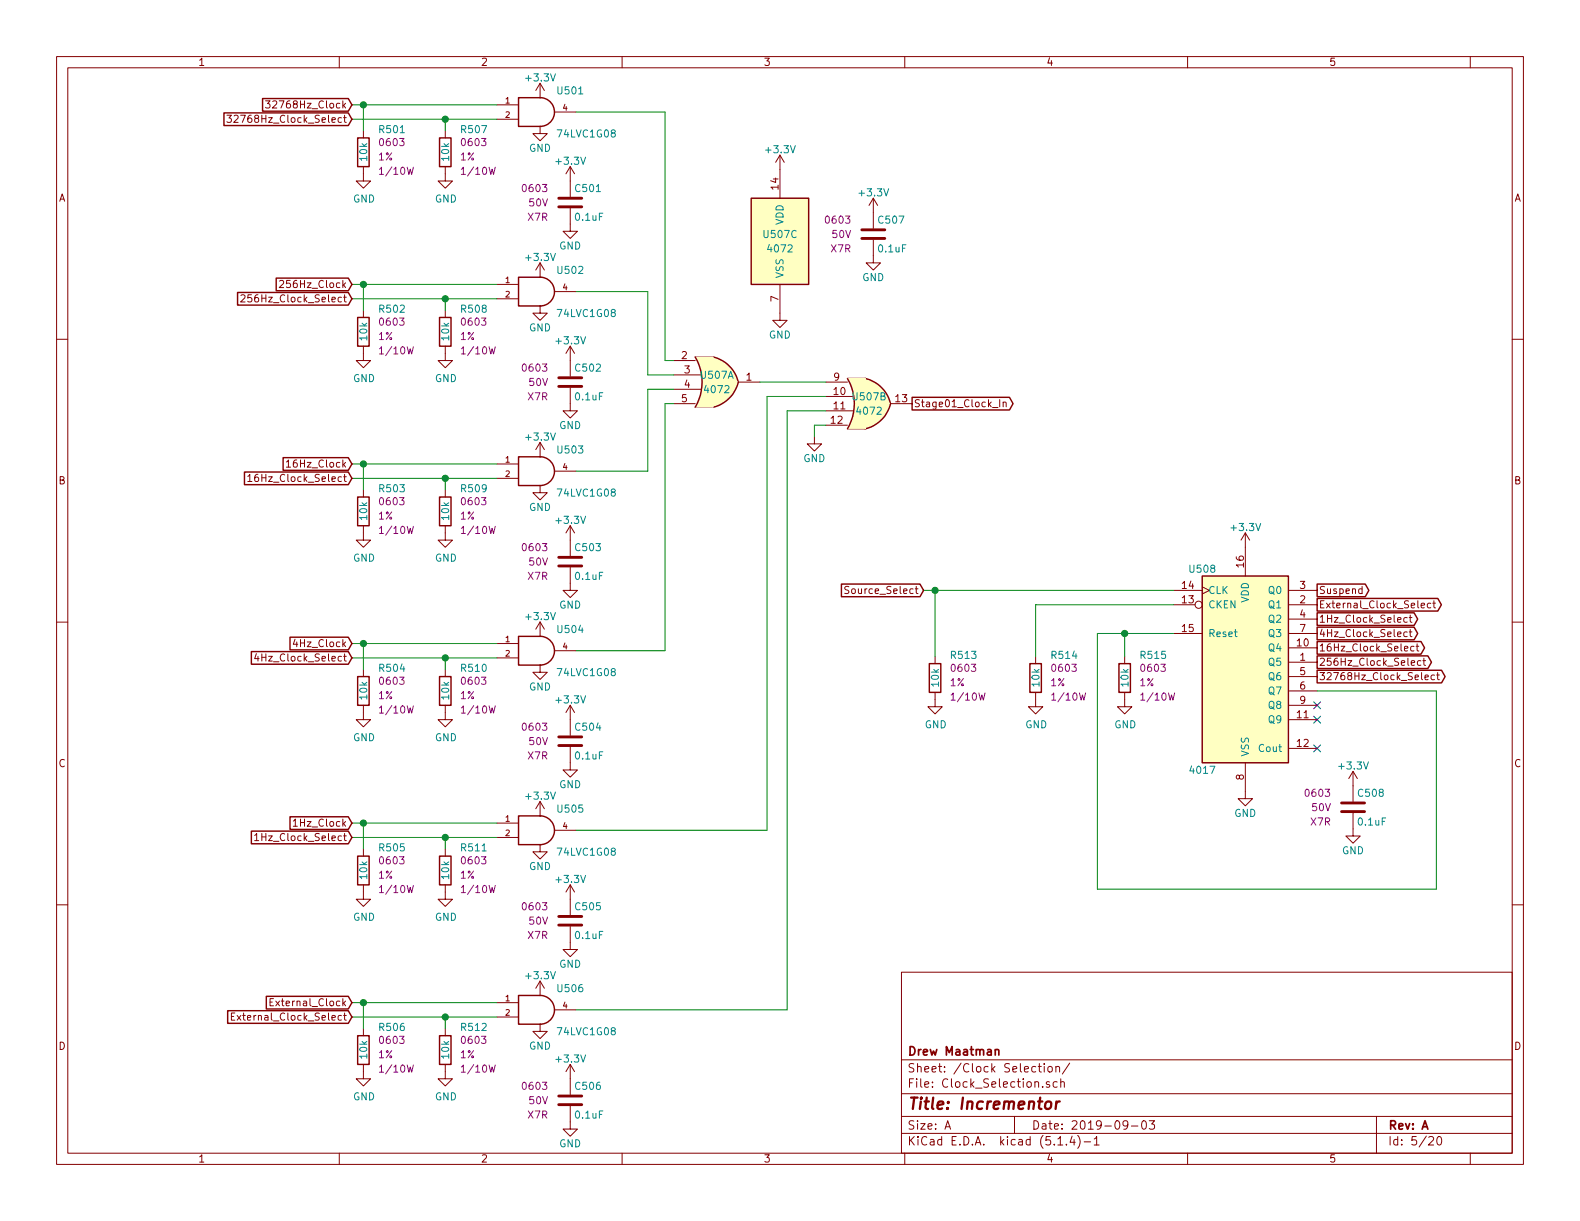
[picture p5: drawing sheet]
EESchema Schematic File Version 4
LIBS:Incrementor-cache
EELAYER 30 0
EELAYER END
$Descr A 11000 8500
encoding utf-8
Sheet 5 20
Title "Incrementor"
Date "2019-09-03"
Rev "A"
Comp "Drew Maatman"
Comment1 ""
Comment2 ""
Comment3 ""
Comment4 ""
$EndDescr
$Comp
L 4xxx:4017 U508
U 1 1
P 8670 4610
F 0 "U508" H 8370 5260 50  0000 C CNN
F 1 "4017" H 8370 3860 50  0000 C CNN
F 2 "Custom Footprints Library:DHVQFN16-1ep_3p5x2p5mm" H 8670 4610 50  0001 C CNN
F 3 "http://www.intersil.com/content/dam/Intersil/documents/cd40/cd4017bms-22bms.pdf" H 8670 4610 50  0001 C CNN
F 4 "1727-7943-1-ND" H 8670 4610 50  0001 C CNN "Digi-Key PN"
	1    8670 4610
	1    0    0    -1  
$EndComp
$Comp
L power:GND #PWR0546
U 1 1
P 8670 5510
F 0 "#PWR0546" H 8670 5260 50  0001 C CNN
F 1 "GND" H 8670 5360 50  0000 C CNN
F 2 "" H 8670 5510 50  0001 C CNN
F 3 "" H 8670 5510 50  0001 C CNN
	1    8670 5510
	1    0    0    -1  
$EndComp
$Comp
L power:+3.3V #PWR0545
U 1 1
P 8670 3810
F 0 "#PWR0545" H 8670 3660 50  0001 C CNN
F 1 "+3.3V" H 8670 3950 50  0000 C CNN
F 2 "" H 8670 3810 50  0001 C CNN
F 3 "" H 8670 3810 50  0001 C CNN
	1    8670 3810
	1    0    0    -1  
$EndComp
NoConn ~ 9170 5210
$Comp
L Custom_Library:R_Custom R?
U 1 1
P 7830 4720
AR Path="/5D6B2673/5D6C611B" Ref="R?"  Part="1" 
AR Path="/5D6C2755/5D6C611B" Ref="R515"  Part="1" 
F 0 "R515" H 7930 4880 50  0000 L CNN
F 1 "10k" V 7830 4650 50  0000 L CNN
F 2 "Resistors_SMD:R_0603" H 7830 4720 50  0001 C CNN
F 3 "" H 7830 4720 50  0001 C CNN
F 4 "0603" H 7930 4790 50  0000 L CNN "display_footprint"
F 5 "1%" H 7930 4690 50  0000 L CNN "Tolerance"
F 6 "1/10W" H 7930 4590 50  0000 L CNN "Wattage"
F 7 "RMCF0603FT10K0CT-ND" H 8130 5120 60  0001 C CNN "Digi-Key PN"
	1    7830 4720
	1    0    0    -1  
$EndComp
$Comp
L power:GND #PWR?
U 1 1
P 7830 4870
AR Path="/5D6B2673/5D6C6121" Ref="#PWR?"  Part="1" 
AR Path="/5D6C2755/5D6C6121" Ref="#PWR0544"  Part="1" 
F 0 "#PWR0544" H 7830 4620 50  0001 C CNN
F 1 "GND" H 7835 4697 50  0000 C CNN
F 2 "" H 7830 4870 50  0001 C CNN
F 3 "" H 7830 4870 50  0001 C CNN
	1    7830 4870
	1    0    0    -1  
$EndComp
Wire Wire Line
	8170 4410 7830 4410
Wire Wire Line
	7830 4410 7830 4570
$Comp
L Custom_Library:R_Custom R?
U 1 1
P 7210 4720
AR Path="/5D6B2673/5D6C80AD" Ref="R?"  Part="1" 
AR Path="/5D6C2755/5D6C80AD" Ref="R514"  Part="1" 
F 0 "R514" H 7310 4880 50  0000 L CNN
F 1 "10k" V 7210 4650 50  0000 L CNN
F 2 "Resistors_SMD:R_0603" H 7210 4720 50  0001 C CNN
F 3 "" H 7210 4720 50  0001 C CNN
F 4 "0603" H 7310 4790 50  0000 L CNN "display_footprint"
F 5 "1%" H 7310 4690 50  0000 L CNN "Tolerance"
F 6 "1/10W" H 7310 4590 50  0000 L CNN "Wattage"
F 7 "RMCF0603FT10K0CT-ND" H 7510 5120 60  0001 C CNN "Digi-Key PN"
	1    7210 4720
	1    0    0    -1  
$EndComp
$Comp
L power:GND #PWR?
U 1 1
P 7210 4870
AR Path="/5D6B2673/5D6C80B7" Ref="#PWR?"  Part="1" 
AR Path="/5D6C2755/5D6C80B7" Ref="#PWR0543"  Part="1" 
F 0 "#PWR0543" H 7210 4620 50  0001 C CNN
F 1 "GND" H 7215 4697 50  0000 C CNN
F 2 "" H 7210 4870 50  0001 C CNN
F 3 "" H 7210 4870 50  0001 C CNN
	1    7210 4870
	1    0    0    -1  
$EndComp
Wire Wire Line
	8170 4210 7210 4210
Wire Wire Line
	7210 4210 7210 4570
$Comp
L Custom_Library:R_Custom R?
U 1 1
P 6510 4720
AR Path="/5D6B2673/5D6C9139" Ref="R?"  Part="1" 
AR Path="/5D6C2755/5D6C9139" Ref="R513"  Part="1" 
F 0 "R513" H 6610 4880 50  0000 L CNN
F 1 "10k" V 6510 4650 50  0000 L CNN
F 2 "Resistors_SMD:R_0603" H 6510 4720 50  0001 C CNN
F 3 "" H 6510 4720 50  0001 C CNN
F 4 "0603" H 6610 4790 50  0000 L CNN "display_footprint"
F 5 "1%" H 6610 4690 50  0000 L CNN "Tolerance"
F 6 "1/10W" H 6610 4590 50  0000 L CNN "Wattage"
F 7 "RMCF0603FT10K0CT-ND" H 6810 5120 60  0001 C CNN "Digi-Key PN"
	1    6510 4720
	1    0    0    -1  
$EndComp
$Comp
L power:GND #PWR?
U 1 1
P 6510 4870
AR Path="/5D6B2673/5D6C9143" Ref="#PWR?"  Part="1" 
AR Path="/5D6C2755/5D6C9143" Ref="#PWR0542"  Part="1" 
F 0 "#PWR0542" H 6510 4620 50  0001 C CNN
F 1 "GND" H 6515 4697 50  0000 C CNN
F 2 "" H 6510 4870 50  0001 C CNN
F 3 "" H 6510 4870 50  0001 C CNN
	1    6510 4870
	1    0    0    -1  
$EndComp
Wire Wire Line
	8170 4110 6510 4110
Wire Wire Line
	6510 4110 6510 4570
Text GLabel 6430 4110 0    50   Input ~ 0
Source_Select
Wire Wire Line
	6430 4110 6510 4110
Connection ~ 6510 4110
Text GLabel 9170 4110 2    50   Output ~ 0
Suspend
$Comp
L Custom_Library:74LVC1G08_Power U501
U 1 1
P 3760 780
F 0 "U501" H 3870 930 50  0000 L CNN
F 1 "74LVC1G08" H 3870 630 50  0000 L CNN
F 2 "Package_SON:Fairchild_MicroPak2-6_1.0x1.0mm_P0.35mm" H 3760 780 50  0001 C CNN
F 3 "http://www.ti.com/lit/sg/scyt129e/scyt129e.pdf" H 3760 780 50  0001 C CNN
F 4 "296-28375-1-ND" H 3760 780 50  0001 C CNN "Digi-Key PN"
	1    3760 780 
	1    0    0    -1  
$EndComp
$Comp
L power:GND #PWR0514
U 1 1
P 3760 880
F 0 "#PWR0514" H 3760 630 50  0001 C CNN
F 1 "GND" H 3760 730 50  0000 C CNN
F 2 "" H 3760 880 50  0001 C CNN
F 3 "" H 3760 880 50  0001 C CNN
	1    3760 880 
	1    0    0    -1  
$EndComp
$Comp
L power:+3.3V #PWR0513
U 1 1
P 3760 680
F 0 "#PWR0513" H 3760 530 50  0001 C CNN
F 1 "+3.3V" H 3760 820 50  0000 C CNN
F 2 "" H 3760 680 50  0001 C CNN
F 3 "" H 3760 680 50  0001 C CNN
	1    3760 680 
	1    0    0    -1  
$EndComp
$Comp
L Custom_Library:R_Custom R?
U 1 1
P 3100 1060
AR Path="/5D6B2673/5D6D5768" Ref="R?"  Part="1" 
AR Path="/5D6C2755/5D6D5768" Ref="R507"  Part="1" 
F 0 "R507" H 3200 1220 50  0000 L CNN
F 1 "10k" V 3100 990 50  0000 L CNN
F 2 "Resistors_SMD:R_0603" H 3100 1060 50  0001 C CNN
F 3 "" H 3100 1060 50  0001 C CNN
F 4 "0603" H 3200 1130 50  0000 L CNN "display_footprint"
F 5 "1%" H 3200 1030 50  0000 L CNN "Tolerance"
F 6 "1/10W" H 3200 930 50  0000 L CNN "Wattage"
F 7 "RMCF0603FT10K0CT-ND" H 3400 1460 60  0001 C CNN "Digi-Key PN"
	1    3100 1060
	1    0    0    -1  
$EndComp
$Comp
L power:GND #PWR?
U 1 1
P 3100 1210
AR Path="/5D6B2673/5D6D576E" Ref="#PWR?"  Part="1" 
AR Path="/5D6C2755/5D6D576E" Ref="#PWR0507"  Part="1" 
F 0 "#PWR0507" H 3100 960 50  0001 C CNN
F 1 "GND" H 3105 1037 50  0000 C CNN
F 2 "" H 3100 1210 50  0001 C CNN
F 3 "" H 3100 1210 50  0001 C CNN
	1    3100 1210
	1    0    0    -1  
$EndComp
$Comp
L Custom_Library:R_Custom R?
U 1 1
P 2530 1060
AR Path="/5D6B2673/5D6D5814" Ref="R?"  Part="1" 
AR Path="/5D6C2755/5D6D5814" Ref="R501"  Part="1" 
F 0 "R501" H 2630 1220 50  0000 L CNN
F 1 "10k" V 2530 990 50  0000 L CNN
F 2 "Resistors_SMD:R_0603" H 2530 1060 50  0001 C CNN
F 3 "" H 2530 1060 50  0001 C CNN
F 4 "0603" H 2630 1130 50  0000 L CNN "display_footprint"
F 5 "1%" H 2630 1030 50  0000 L CNN "Tolerance"
F 6 "1/10W" H 2630 930 50  0000 L CNN "Wattage"
F 7 "RMCF0603FT10K0CT-ND" H 2830 1460 60  0001 C CNN "Digi-Key PN"
	1    2530 1060
	1    0    0    -1  
$EndComp
$Comp
L power:GND #PWR?
U 1 1
P 2530 1210
AR Path="/5D6B2673/5D6D581E" Ref="#PWR?"  Part="1" 
AR Path="/5D6C2755/5D6D581E" Ref="#PWR0501"  Part="1" 
F 0 "#PWR0501" H 2530 960 50  0001 C CNN
F 1 "GND" H 2535 1037 50  0000 C CNN
F 2 "" H 2530 1210 50  0001 C CNN
F 3 "" H 2530 1210 50  0001 C CNN
	1    2530 1210
	1    0    0    -1  
$EndComp
Wire Wire Line
	3460 730  2530 730 
Wire Wire Line
	2530 730  2530 910 
Wire Wire Line
	3460 830  3100 830 
Wire Wire Line
	3100 830  3100 910 
Text GLabel 2450 730  0    50   Input ~ 0
32768Hz_Clock
Wire Wire Line
	2450 730  2530 730 
Connection ~ 2530 730 
$Comp
L Custom_Library:C_Custom C?
U 1 1
P 3970 1410
AR Path="/5D6B2673/5D6E1442" Ref="C?"  Part="1" 
AR Path="/5D784813/5D6E1442" Ref="C?"  Part="1" 
AR Path="/5D6C2755/5D6E1442" Ref="C501"  Part="1" 
F 0 "C501" H 3995 1510 50  0000 L CNN
F 1 "0.1uF" H 3995 1310 50  0000 L CNN
F 2 "Capacitors_SMD:C_0603" H 4008 1260 50  0001 C CNN
F 3 "" H 3995 1510 50  0001 C CNN
F 4 "0603" H 3820 1510 50  0000 R CNN "display_footprint"
F 5 "50V" H 3820 1410 50  0000 R CNN "Voltage"
F 6 "X7R" H 3820 1310 50  0000 R CNN "Dielectric"
F 7 "311-1344-1-ND" H 4395 1910 60  0001 C CNN "Digi-Key PN"
	1    3970 1410
	1    0    0    -1  
$EndComp
$Comp
L power:GND #PWR0526
U 1 1
P 3970 1560
F 0 "#PWR0526" H 3970 1310 50  0001 C CNN
F 1 "GND" H 3970 1410 50  0000 C CNN
F 2 "" H 3970 1560 50  0001 C CNN
F 3 "" H 3970 1560 50  0001 C CNN
	1    3970 1560
	1    0    0    -1  
$EndComp
$Comp
L power:+3.3V #PWR0525
U 1 1
P 3970 1260
F 0 "#PWR0525" H 3970 1110 50  0001 C CNN
F 1 "+3.3V" H 3970 1400 50  0000 C CNN
F 2 "" H 3970 1260 50  0001 C CNN
F 3 "" H 3970 1260 50  0001 C CNN
	1    3970 1260
	1    0    0    -1  
$EndComp
$Comp
L Custom_Library:C_Custom C?
U 1 1
P 9420 5620
AR Path="/5D6B2673/5D6E4649" Ref="C?"  Part="1" 
AR Path="/5D784813/5D6E4649" Ref="C?"  Part="1" 
AR Path="/5D6C2755/5D6E4649" Ref="C508"  Part="1" 
F 0 "C508" H 9445 5720 50  0000 L CNN
F 1 "0.1uF" H 9445 5520 50  0000 L CNN
F 2 "Capacitors_SMD:C_0603" H 9458 5470 50  0001 C CNN
F 3 "" H 9445 5720 50  0001 C CNN
F 4 "0603" H 9270 5720 50  0000 R CNN "display_footprint"
F 5 "50V" H 9270 5620 50  0000 R CNN "Voltage"
F 6 "X7R" H 9270 5520 50  0000 R CNN "Dielectric"
F 7 "311-1344-1-ND" H 9845 6120 60  0001 C CNN "Digi-Key PN"
	1    9420 5620
	1    0    0    -1  
$EndComp
$Comp
L power:GND #PWR0548
U 1 1
P 9420 5770
F 0 "#PWR0548" H 9420 5520 50  0001 C CNN
F 1 "GND" H 9420 5620 50  0000 C CNN
F 2 "" H 9420 5770 50  0001 C CNN
F 3 "" H 9420 5770 50  0001 C CNN
	1    9420 5770
	1    0    0    -1  
$EndComp
$Comp
L power:+3.3V #PWR0547
U 1 1
P 9420 5470
F 0 "#PWR0547" H 9420 5320 50  0001 C CNN
F 1 "+3.3V" H 9420 5610 50  0000 C CNN
F 2 "" H 9420 5470 50  0001 C CNN
F 3 "" H 9420 5470 50  0001 C CNN
	1    9420 5470
	1    0    0    -1  
$EndComp
Text GLabel 2450 830  0    50   Input ~ 0
32768Hz_Clock_Select
Wire Wire Line
	2450 830  3100 830 
Connection ~ 3100 830 
Text GLabel 9170 4710 2    50   Output ~ 0
32768Hz_Clock_Select
$Comp
L Custom_Library:74LVC1G08_Power U502
U 1 1
P 3760 2030
F 0 "U502" H 3870 2180 50  0000 L CNN
F 1 "74LVC1G08" H 3870 1880 50  0000 L CNN
F 2 "Package_SON:Fairchild_MicroPak2-6_1.0x1.0mm_P0.35mm" H 3760 2030 50  0001 C CNN
F 3 "http://www.ti.com/lit/sg/scyt129e/scyt129e.pdf" H 3760 2030 50  0001 C CNN
F 4 "296-28375-1-ND" H 3760 2030 50  0001 C CNN "Digi-Key PN"
	1    3760 2030
	1    0    0    -1  
$EndComp
$Comp
L power:GND #PWR0516
U 1 1
P 3760 2130
F 0 "#PWR0516" H 3760 1880 50  0001 C CNN
F 1 "GND" H 3760 1980 50  0000 C CNN
F 2 "" H 3760 2130 50  0001 C CNN
F 3 "" H 3760 2130 50  0001 C CNN
	1    3760 2130
	1    0    0    -1  
$EndComp
$Comp
L power:+3.3V #PWR0515
U 1 1
P 3760 1930
F 0 "#PWR0515" H 3760 1780 50  0001 C CNN
F 1 "+3.3V" H 3760 2070 50  0000 C CNN
F 2 "" H 3760 1930 50  0001 C CNN
F 3 "" H 3760 1930 50  0001 C CNN
	1    3760 1930
	1    0    0    -1  
$EndComp
$Comp
L Custom_Library:R_Custom R?
U 1 1
P 3100 2310
AR Path="/5D6B2673/5D6E5B4F" Ref="R?"  Part="1" 
AR Path="/5D6C2755/5D6E5B4F" Ref="R508"  Part="1" 
F 0 "R508" H 3200 2470 50  0000 L CNN
F 1 "10k" V 3100 2240 50  0000 L CNN
F 2 "Resistors_SMD:R_0603" H 3100 2310 50  0001 C CNN
F 3 "" H 3100 2310 50  0001 C CNN
F 4 "0603" H 3200 2380 50  0000 L CNN "display_footprint"
F 5 "1%" H 3200 2280 50  0000 L CNN "Tolerance"
F 6 "1/10W" H 3200 2180 50  0000 L CNN "Wattage"
F 7 "RMCF0603FT10K0CT-ND" H 3400 2710 60  0001 C CNN "Digi-Key PN"
	1    3100 2310
	1    0    0    -1  
$EndComp
$Comp
L power:GND #PWR?
U 1 1
P 3100 2460
AR Path="/5D6B2673/5D6E5B59" Ref="#PWR?"  Part="1" 
AR Path="/5D6C2755/5D6E5B59" Ref="#PWR0508"  Part="1" 
F 0 "#PWR0508" H 3100 2210 50  0001 C CNN
F 1 "GND" H 3105 2287 50  0000 C CNN
F 2 "" H 3100 2460 50  0001 C CNN
F 3 "" H 3100 2460 50  0001 C CNN
	1    3100 2460
	1    0    0    -1  
$EndComp
$Comp
L Custom_Library:R_Custom R?
U 1 1
P 2530 2310
AR Path="/5D6B2673/5D6E5B67" Ref="R?"  Part="1" 
AR Path="/5D6C2755/5D6E5B67" Ref="R502"  Part="1" 
F 0 "R502" H 2630 2470 50  0000 L CNN
F 1 "10k" V 2530 2240 50  0000 L CNN
F 2 "Resistors_SMD:R_0603" H 2530 2310 50  0001 C CNN
F 3 "" H 2530 2310 50  0001 C CNN
F 4 "0603" H 2630 2380 50  0000 L CNN "display_footprint"
F 5 "1%" H 2630 2280 50  0000 L CNN "Tolerance"
F 6 "1/10W" H 2630 2180 50  0000 L CNN "Wattage"
F 7 "RMCF0603FT10K0CT-ND" H 2830 2710 60  0001 C CNN "Digi-Key PN"
	1    2530 2310
	1    0    0    -1  
$EndComp
$Comp
L power:GND #PWR?
U 1 1
P 2530 2460
AR Path="/5D6B2673/5D6E5B71" Ref="#PWR?"  Part="1" 
AR Path="/5D6C2755/5D6E5B71" Ref="#PWR0502"  Part="1" 
F 0 "#PWR0502" H 2530 2210 50  0001 C CNN
F 1 "GND" H 2535 2287 50  0000 C CNN
F 2 "" H 2530 2460 50  0001 C CNN
F 3 "" H 2530 2460 50  0001 C CNN
	1    2530 2460
	1    0    0    -1  
$EndComp
Wire Wire Line
	3460 1980 2530 1980
Wire Wire Line
	2530 1980 2530 2160
Wire Wire Line
	3460 2080 3100 2080
Wire Wire Line
	3100 2080 3100 2160
Wire Wire Line
	2450 1980 2530 1980
Connection ~ 2530 1980
$Comp
L Custom_Library:C_Custom C?
U 1 1
P 3970 2660
AR Path="/5D6B2673/5D6E5B86" Ref="C?"  Part="1" 
AR Path="/5D784813/5D6E5B86" Ref="C?"  Part="1" 
AR Path="/5D6C2755/5D6E5B86" Ref="C502"  Part="1" 
F 0 "C502" H 3995 2760 50  0000 L CNN
F 1 "0.1uF" H 3995 2560 50  0000 L CNN
F 2 "Capacitors_SMD:C_0603" H 4008 2510 50  0001 C CNN
F 3 "" H 3995 2760 50  0001 C CNN
F 4 "0603" H 3820 2760 50  0000 R CNN "display_footprint"
F 5 "50V" H 3820 2660 50  0000 R CNN "Voltage"
F 6 "X7R" H 3820 2560 50  0000 R CNN "Dielectric"
F 7 "311-1344-1-ND" H 4395 3160 60  0001 C CNN "Digi-Key PN"
	1    3970 2660
	1    0    0    -1  
$EndComp
$Comp
L power:GND #PWR0528
U 1 1
P 3970 2810
F 0 "#PWR0528" H 3970 2560 50  0001 C CNN
F 1 "GND" H 3970 2660 50  0000 C CNN
F 2 "" H 3970 2810 50  0001 C CNN
F 3 "" H 3970 2810 50  0001 C CNN
	1    3970 2810
	1    0    0    -1  
$EndComp
$Comp
L power:+3.3V #PWR0527
U 1 1
P 3970 2510
F 0 "#PWR0527" H 3970 2360 50  0001 C CNN
F 1 "+3.3V" H 3970 2650 50  0000 C CNN
F 2 "" H 3970 2510 50  0001 C CNN
F 3 "" H 3970 2510 50  0001 C CNN
	1    3970 2510
	1    0    0    -1  
$EndComp
Wire Wire Line
	2450 2080 3100 2080
Connection ~ 3100 2080
Text GLabel 2450 1980 0    50   Input ~ 0
256Hz_Clock
Text GLabel 2450 2080 0    50   Input ~ 0
256Hz_Clock_Select
Text GLabel 9170 4610 2    50   Output ~ 0
256Hz_Clock_Select
Text GLabel 2450 3230 0    50   Input ~ 0
16Hz_Clock
$Comp
L Custom_Library:74LVC1G08_Power U503
U 1 1
P 3760 3280
F 0 "U503" H 3870 3430 50  0000 L CNN
F 1 "74LVC1G08" H 3870 3130 50  0000 L CNN
F 2 "Package_SON:Fairchild_MicroPak2-6_1.0x1.0mm_P0.35mm" H 3760 3280 50  0001 C CNN
F 3 "http://www.ti.com/lit/sg/scyt129e/scyt129e.pdf" H 3760 3280 50  0001 C CNN
F 4 "296-28375-1-ND" H 3760 3280 50  0001 C CNN "Digi-Key PN"
	1    3760 3280
	1    0    0    -1  
$EndComp
$Comp
L power:GND #PWR0518
U 1 1
P 3760 3380
F 0 "#PWR0518" H 3760 3130 50  0001 C CNN
F 1 "GND" H 3760 3230 50  0000 C CNN
F 2 "" H 3760 3380 50  0001 C CNN
F 3 "" H 3760 3380 50  0001 C CNN
	1    3760 3380
	1    0    0    -1  
$EndComp
$Comp
L power:+3.3V #PWR0517
U 1 1
P 3760 3180
F 0 "#PWR0517" H 3760 3030 50  0001 C CNN
F 1 "+3.3V" H 3760 3320 50  0000 C CNN
F 2 "" H 3760 3180 50  0001 C CNN
F 3 "" H 3760 3180 50  0001 C CNN
	1    3760 3180
	1    0    0    -1  
$EndComp
$Comp
L Custom_Library:R_Custom R?
U 1 1
P 3100 3560
AR Path="/5D6B2673/5D6C3ADA" Ref="R?"  Part="1" 
AR Path="/5D6C2755/5D6C3ADA" Ref="R509"  Part="1" 
F 0 "R509" H 3200 3720 50  0000 L CNN
F 1 "10k" V 3100 3490 50  0000 L CNN
F 2 "Resistors_SMD:R_0603" H 3100 3560 50  0001 C CNN
F 3 "" H 3100 3560 50  0001 C CNN
F 4 "0603" H 3200 3630 50  0000 L CNN "display_footprint"
F 5 "1%" H 3200 3530 50  0000 L CNN "Tolerance"
F 6 "1/10W" H 3200 3430 50  0000 L CNN "Wattage"
F 7 "RMCF0603FT10K0CT-ND" H 3400 3960 60  0001 C CNN "Digi-Key PN"
	1    3100 3560
	1    0    0    -1  
$EndComp
$Comp
L power:GND #PWR?
U 1 1
P 3100 3710
AR Path="/5D6B2673/5D6C3AE4" Ref="#PWR?"  Part="1" 
AR Path="/5D6C2755/5D6C3AE4" Ref="#PWR0509"  Part="1" 
F 0 "#PWR0509" H 3100 3460 50  0001 C CNN
F 1 "GND" H 3105 3537 50  0000 C CNN
F 2 "" H 3100 3710 50  0001 C CNN
F 3 "" H 3100 3710 50  0001 C CNN
	1    3100 3710
	1    0    0    -1  
$EndComp
$Comp
L Custom_Library:R_Custom R?
U 1 1
P 2530 3560
AR Path="/5D6B2673/5D6C3AF2" Ref="R?"  Part="1" 
AR Path="/5D6C2755/5D6C3AF2" Ref="R503"  Part="1" 
F 0 "R503" H 2630 3720 50  0000 L CNN
F 1 "10k" V 2530 3490 50  0000 L CNN
F 2 "Resistors_SMD:R_0603" H 2530 3560 50  0001 C CNN
F 3 "" H 2530 3560 50  0001 C CNN
F 4 "0603" H 2630 3630 50  0000 L CNN "display_footprint"
F 5 "1%" H 2630 3530 50  0000 L CNN "Tolerance"
F 6 "1/10W" H 2630 3430 50  0000 L CNN "Wattage"
F 7 "RMCF0603FT10K0CT-ND" H 2830 3960 60  0001 C CNN "Digi-Key PN"
	1    2530 3560
	1    0    0    -1  
$EndComp
$Comp
L power:GND #PWR?
U 1 1
P 2530 3710
AR Path="/5D6B2673/5D6C3AFC" Ref="#PWR?"  Part="1" 
AR Path="/5D6C2755/5D6C3AFC" Ref="#PWR0503"  Part="1" 
F 0 "#PWR0503" H 2530 3460 50  0001 C CNN
F 1 "GND" H 2535 3537 50  0000 C CNN
F 2 "" H 2530 3710 50  0001 C CNN
F 3 "" H 2530 3710 50  0001 C CNN
	1    2530 3710
	1    0    0    -1  
$EndComp
Wire Wire Line
	3460 3230 2530 3230
Wire Wire Line
	2530 3230 2530 3410
Wire Wire Line
	3460 3330 3100 3330
Wire Wire Line
	3100 3330 3100 3410
Wire Wire Line
	2450 3230 2530 3230
Connection ~ 2530 3230
$Comp
L Custom_Library:C_Custom C?
U 1 1
P 3970 3910
AR Path="/5D6B2673/5D6C3B10" Ref="C?"  Part="1" 
AR Path="/5D784813/5D6C3B10" Ref="C?"  Part="1" 
AR Path="/5D6C2755/5D6C3B10" Ref="C503"  Part="1" 
F 0 "C503" H 3995 4010 50  0000 L CNN
F 1 "0.1uF" H 3995 3810 50  0000 L CNN
F 2 "Capacitors_SMD:C_0603" H 4008 3760 50  0001 C CNN
F 3 "" H 3995 4010 50  0001 C CNN
F 4 "0603" H 3820 4010 50  0000 R CNN "display_footprint"
F 5 "50V" H 3820 3910 50  0000 R CNN "Voltage"
F 6 "X7R" H 3820 3810 50  0000 R CNN "Dielectric"
F 7 "311-1344-1-ND" H 4395 4410 60  0001 C CNN "Digi-Key PN"
	1    3970 3910
	1    0    0    -1  
$EndComp
$Comp
L power:GND #PWR0530
U 1 1
P 3970 4060
F 0 "#PWR0530" H 3970 3810 50  0001 C CNN
F 1 "GND" H 3970 3910 50  0000 C CNN
F 2 "" H 3970 4060 50  0001 C CNN
F 3 "" H 3970 4060 50  0001 C CNN
	1    3970 4060
	1    0    0    -1  
$EndComp
$Comp
L power:+3.3V #PWR0529
U 1 1
P 3970 3760
F 0 "#PWR0529" H 3970 3610 50  0001 C CNN
F 1 "+3.3V" H 3970 3900 50  0000 C CNN
F 2 "" H 3970 3760 50  0001 C CNN
F 3 "" H 3970 3760 50  0001 C CNN
	1    3970 3760
	1    0    0    -1  
$EndComp
Wire Wire Line
	2450 3330 3100 3330
Connection ~ 3100 3330
Text GLabel 2450 3330 0    50   Input ~ 0
16Hz_Clock_Select
Text GLabel 9170 4510 2    50   Output ~ 0
16Hz_Clock_Select
Text GLabel 2450 4480 0    50   Input ~ 0
4Hz_Clock
$Comp
L Custom_Library:74LVC1G08_Power U504
U 1 1
P 3760 4530
F 0 "U504" H 3870 4680 50  0000 L CNN
F 1 "74LVC1G08" H 3870 4380 50  0000 L CNN
F 2 "Package_SON:Fairchild_MicroPak2-6_1.0x1.0mm_P0.35mm" H 3760 4530 50  0001 C CNN
F 3 "http://www.ti.com/lit/sg/scyt129e/scyt129e.pdf" H 3760 4530 50  0001 C CNN
F 4 "296-28375-1-ND" H 3760 4530 50  0001 C CNN "Digi-Key PN"
	1    3760 4530
	1    0    0    -1  
$EndComp
$Comp
L power:GND #PWR0520
U 1 1
P 3760 4630
F 0 "#PWR0520" H 3760 4380 50  0001 C CNN
F 1 "GND" H 3760 4480 50  0000 C CNN
F 2 "" H 3760 4630 50  0001 C CNN
F 3 "" H 3760 4630 50  0001 C CNN
	1    3760 4630
	1    0    0    -1  
$EndComp
$Comp
L power:+3.3V #PWR0519
U 1 1
P 3760 4430
F 0 "#PWR0519" H 3760 4280 50  0001 C CNN
F 1 "+3.3V" H 3760 4570 50  0000 C CNN
F 2 "" H 3760 4430 50  0001 C CNN
F 3 "" H 3760 4430 50  0001 C CNN
	1    3760 4430
	1    0    0    -1  
$EndComp
$Comp
L Custom_Library:R_Custom R?
U 1 1
P 3100 4810
AR Path="/5D6B2673/5D6CD20F" Ref="R?"  Part="1" 
AR Path="/5D6C2755/5D6CD20F" Ref="R510"  Part="1" 
F 0 "R510" H 3200 4970 50  0000 L CNN
F 1 "10k" V 3100 4740 50  0000 L CNN
F 2 "Resistors_SMD:R_0603" H 3100 4810 50  0001 C CNN
F 3 "" H 3100 4810 50  0001 C CNN
F 4 "0603" H 3200 4880 50  0000 L CNN "display_footprint"
F 5 "1%" H 3200 4780 50  0000 L CNN "Tolerance"
F 6 "1/10W" H 3200 4680 50  0000 L CNN "Wattage"
F 7 "RMCF0603FT10K0CT-ND" H 3400 5210 60  0001 C CNN "Digi-Key PN"
	1    3100 4810
	1    0    0    -1  
$EndComp
$Comp
L power:GND #PWR?
U 1 1
P 3100 4960
AR Path="/5D6B2673/5D6CD219" Ref="#PWR?"  Part="1" 
AR Path="/5D6C2755/5D6CD219" Ref="#PWR0510"  Part="1" 
F 0 "#PWR0510" H 3100 4710 50  0001 C CNN
F 1 "GND" H 3105 4787 50  0000 C CNN
F 2 "" H 3100 4960 50  0001 C CNN
F 3 "" H 3100 4960 50  0001 C CNN
	1    3100 4960
	1    0    0    -1  
$EndComp
$Comp
L Custom_Library:R_Custom R?
U 1 1
P 2530 4810
AR Path="/5D6B2673/5D6CD227" Ref="R?"  Part="1" 
AR Path="/5D6C2755/5D6CD227" Ref="R504"  Part="1" 
F 0 "R504" H 2630 4970 50  0000 L CNN
F 1 "10k" V 2530 4740 50  0000 L CNN
F 2 "Resistors_SMD:R_0603" H 2530 4810 50  0001 C CNN
F 3 "" H 2530 4810 50  0001 C CNN
F 4 "0603" H 2630 4880 50  0000 L CNN "display_footprint"
F 5 "1%" H 2630 4780 50  0000 L CNN "Tolerance"
F 6 "1/10W" H 2630 4680 50  0000 L CNN "Wattage"
F 7 "RMCF0603FT10K0CT-ND" H 2830 5210 60  0001 C CNN "Digi-Key PN"
	1    2530 4810
	1    0    0    -1  
$EndComp
$Comp
L power:GND #PWR?
U 1 1
P 2530 4960
AR Path="/5D6B2673/5D6CD231" Ref="#PWR?"  Part="1" 
AR Path="/5D6C2755/5D6CD231" Ref="#PWR0504"  Part="1" 
F 0 "#PWR0504" H 2530 4710 50  0001 C CNN
F 1 "GND" H 2535 4787 50  0000 C CNN
F 2 "" H 2530 4960 50  0001 C CNN
F 3 "" H 2530 4960 50  0001 C CNN
	1    2530 4960
	1    0    0    -1  
$EndComp
Wire Wire Line
	3460 4480 2530 4480
Wire Wire Line
	2530 4480 2530 4660
Wire Wire Line
	3460 4580 3100 4580
Wire Wire Line
	3100 4580 3100 4660
Wire Wire Line
	2450 4480 2530 4480
Connection ~ 2530 4480
$Comp
L Custom_Library:C_Custom C?
U 1 1
P 3970 5160
AR Path="/5D6B2673/5D6CD245" Ref="C?"  Part="1" 
AR Path="/5D784813/5D6CD245" Ref="C?"  Part="1" 
AR Path="/5D6C2755/5D6CD245" Ref="C504"  Part="1" 
F 0 "C504" H 3995 5260 50  0000 L CNN
F 1 "0.1uF" H 3995 5060 50  0000 L CNN
F 2 "Capacitors_SMD:C_0603" H 4008 5010 50  0001 C CNN
F 3 "" H 3995 5260 50  0001 C CNN
F 4 "0603" H 3820 5260 50  0000 R CNN "display_footprint"
F 5 "50V" H 3820 5160 50  0000 R CNN "Voltage"
F 6 "X7R" H 3820 5060 50  0000 R CNN "Dielectric"
F 7 "311-1344-1-ND" H 4395 5660 60  0001 C CNN "Digi-Key PN"
	1    3970 5160
	1    0    0    -1  
$EndComp
$Comp
L power:GND #PWR0532
U 1 1
P 3970 5310
F 0 "#PWR0532" H 3970 5060 50  0001 C CNN
F 1 "GND" H 3970 5160 50  0000 C CNN
F 2 "" H 3970 5310 50  0001 C CNN
F 3 "" H 3970 5310 50  0001 C CNN
	1    3970 5310
	1    0    0    -1  
$EndComp
$Comp
L power:+3.3V #PWR0531
U 1 1
P 3970 5010
F 0 "#PWR0531" H 3970 4860 50  0001 C CNN
F 1 "+3.3V" H 3970 5150 50  0000 C CNN
F 2 "" H 3970 5010 50  0001 C CNN
F 3 "" H 3970 5010 50  0001 C CNN
	1    3970 5010
	1    0    0    -1  
$EndComp
Wire Wire Line
	2450 4580 3100 4580
Connection ~ 3100 4580
Text GLabel 2450 4580 0    50   Input ~ 0
4Hz_Clock_Select
Text GLabel 9170 4410 2    50   Output ~ 0
4Hz_Clock_Select
Text GLabel 2450 5730 0    50   Input ~ 0
1Hz_Clock
$Comp
L Custom_Library:74LVC1G08_Power U505
U 1 1
P 3760 5780
F 0 "U505" H 3870 5930 50  0000 L CNN
F 1 "74LVC1G08" H 3870 5630 50  0000 L CNN
F 2 "Package_SON:Fairchild_MicroPak2-6_1.0x1.0mm_P0.35mm" H 3760 5780 50  0001 C CNN
F 3 "http://www.ti.com/lit/sg/scyt129e/scyt129e.pdf" H 3760 5780 50  0001 C CNN
F 4 "296-28375-1-ND" H 3760 5780 50  0001 C CNN "Digi-Key PN"
	1    3760 5780
	1    0    0    -1  
$EndComp
$Comp
L power:GND #PWR0522
U 1 1
P 3760 5880
F 0 "#PWR0522" H 3760 5630 50  0001 C CNN
F 1 "GND" H 3760 5730 50  0000 C CNN
F 2 "" H 3760 5880 50  0001 C CNN
F 3 "" H 3760 5880 50  0001 C CNN
	1    3760 5880
	1    0    0    -1  
$EndComp
$Comp
L power:+3.3V #PWR0521
U 1 1
P 3760 5680
F 0 "#PWR0521" H 3760 5530 50  0001 C CNN
F 1 "+3.3V" H 3760 5820 50  0000 C CNN
F 2 "" H 3760 5680 50  0001 C CNN
F 3 "" H 3760 5680 50  0001 C CNN
	1    3760 5680
	1    0    0    -1  
$EndComp
$Comp
L Custom_Library:R_Custom R?
U 1 1
P 3100 6060
AR Path="/5D6B2673/5D6DBA64" Ref="R?"  Part="1" 
AR Path="/5D6C2755/5D6DBA64" Ref="R511"  Part="1" 
F 0 "R511" H 3200 6220 50  0000 L CNN
F 1 "10k" V 3100 5990 50  0000 L CNN
F 2 "Resistors_SMD:R_0603" H 3100 6060 50  0001 C CNN
F 3 "" H 3100 6060 50  0001 C CNN
F 4 "0603" H 3200 6130 50  0000 L CNN "display_footprint"
F 5 "1%" H 3200 6030 50  0000 L CNN "Tolerance"
F 6 "1/10W" H 3200 5930 50  0000 L CNN "Wattage"
F 7 "RMCF0603FT10K0CT-ND" H 3400 6460 60  0001 C CNN "Digi-Key PN"
	1    3100 6060
	1    0    0    -1  
$EndComp
$Comp
L power:GND #PWR?
U 1 1
P 3100 6210
AR Path="/5D6B2673/5D6DBA6A" Ref="#PWR?"  Part="1" 
AR Path="/5D6C2755/5D6DBA6A" Ref="#PWR0511"  Part="1" 
F 0 "#PWR0511" H 3100 5960 50  0001 C CNN
F 1 "GND" H 3105 6037 50  0000 C CNN
F 2 "" H 3100 6210 50  0001 C CNN
F 3 "" H 3100 6210 50  0001 C CNN
	1    3100 6210
	1    0    0    -1  
$EndComp
$Comp
L Custom_Library:R_Custom R?
U 1 1
P 2530 6060
AR Path="/5D6B2673/5D6DBA74" Ref="R?"  Part="1" 
AR Path="/5D6C2755/5D6DBA74" Ref="R505"  Part="1" 
F 0 "R505" H 2630 6220 50  0000 L CNN
F 1 "10k" V 2530 5990 50  0000 L CNN
F 2 "Resistors_SMD:R_0603" H 2530 6060 50  0001 C CNN
F 3 "" H 2530 6060 50  0001 C CNN
F 4 "0603" H 2630 6130 50  0000 L CNN "display_footprint"
F 5 "1%" H 2630 6030 50  0000 L CNN "Tolerance"
F 6 "1/10W" H 2630 5930 50  0000 L CNN "Wattage"
F 7 "RMCF0603FT10K0CT-ND" H 2830 6460 60  0001 C CNN "Digi-Key PN"
	1    2530 6060
	1    0    0    -1  
$EndComp
$Comp
L power:GND #PWR?
U 1 1
P 2530 6210
AR Path="/5D6B2673/5D6DBA7A" Ref="#PWR?"  Part="1" 
AR Path="/5D6C2755/5D6DBA7A" Ref="#PWR0505"  Part="1" 
F 0 "#PWR0505" H 2530 5960 50  0001 C CNN
F 1 "GND" H 2535 6037 50  0000 C CNN
F 2 "" H 2530 6210 50  0001 C CNN
F 3 "" H 2530 6210 50  0001 C CNN
	1    2530 6210
	1    0    0    -1  
$EndComp
Wire Wire Line
	3460 5730 2530 5730
Wire Wire Line
	2530 5730 2530 5910
Wire Wire Line
	3460 5830 3100 5830
Wire Wire Line
	3100 5830 3100 5910
Wire Wire Line
	2450 5730 2530 5730
Connection ~ 2530 5730
$Comp
L Custom_Library:C_Custom C?
U 1 1
P 3970 6410
AR Path="/5D6B2673/5D6DBA8A" Ref="C?"  Part="1" 
AR Path="/5D784813/5D6DBA8A" Ref="C?"  Part="1" 
AR Path="/5D6C2755/5D6DBA8A" Ref="C505"  Part="1" 
F 0 "C505" H 3995 6510 50  0000 L CNN
F 1 "0.1uF" H 3995 6310 50  0000 L CNN
F 2 "Capacitors_SMD:C_0603" H 4008 6260 50  0001 C CNN
F 3 "" H 3995 6510 50  0001 C CNN
F 4 "0603" H 3820 6510 50  0000 R CNN "display_footprint"
F 5 "50V" H 3820 6410 50  0000 R CNN "Voltage"
F 6 "X7R" H 3820 6310 50  0000 R CNN "Dielectric"
F 7 "311-1344-1-ND" H 4395 6910 60  0001 C CNN "Digi-Key PN"
	1    3970 6410
	1    0    0    -1  
$EndComp
$Comp
L power:GND #PWR0534
U 1 1
P 3970 6560
F 0 "#PWR0534" H 3970 6310 50  0001 C CNN
F 1 "GND" H 3970 6410 50  0000 C CNN
F 2 "" H 3970 6560 50  0001 C CNN
F 3 "" H 3970 6560 50  0001 C CNN
	1    3970 6560
	1    0    0    -1  
$EndComp
$Comp
L power:+3.3V #PWR0533
U 1 1
P 3970 6260
F 0 "#PWR0533" H 3970 6110 50  0001 C CNN
F 1 "+3.3V" H 3970 6400 50  0000 C CNN
F 2 "" H 3970 6260 50  0001 C CNN
F 3 "" H 3970 6260 50  0001 C CNN
	1    3970 6260
	1    0    0    -1  
$EndComp
Wire Wire Line
	2450 5830 3100 5830
Connection ~ 3100 5830
Text GLabel 2450 5830 0    50   Input ~ 0
1Hz_Clock_Select
Text GLabel 9170 4310 2    50   Output ~ 0
1Hz_Clock_Select
Text GLabel 2450 6980 0    50   Input ~ 0
External_Clock
$Comp
L Custom_Library:74LVC1G08_Power U506
U 1 1
P 3760 7030
F 0 "U506" H 3870 7180 50  0000 L CNN
F 1 "74LVC1G08" H 3870 6880 50  0000 L CNN
F 2 "Package_SON:Fairchild_MicroPak2-6_1.0x1.0mm_P0.35mm" H 3760 7030 50  0001 C CNN
F 3 "http://www.ti.com/lit/sg/scyt129e/scyt129e.pdf" H 3760 7030 50  0001 C CNN
F 4 "296-28375-1-ND" H 3760 7030 50  0001 C CNN "Digi-Key PN"
	1    3760 7030
	1    0    0    -1  
$EndComp
$Comp
L power:GND #PWR0524
U 1 1
P 3760 7130
F 0 "#PWR0524" H 3760 6880 50  0001 C CNN
F 1 "GND" H 3760 6980 50  0000 C CNN
F 2 "" H 3760 7130 50  0001 C CNN
F 3 "" H 3760 7130 50  0001 C CNN
	1    3760 7130
	1    0    0    -1  
$EndComp
$Comp
L power:+3.3V #PWR0523
U 1 1
P 3760 6930
F 0 "#PWR0523" H 3760 6780 50  0001 C CNN
F 1 "+3.3V" H 3760 7070 50  0000 C CNN
F 2 "" H 3760 6930 50  0001 C CNN
F 3 "" H 3760 6930 50  0001 C CNN
	1    3760 6930
	1    0    0    -1  
$EndComp
$Comp
L Custom_Library:R_Custom R?
U 1 1
P 3100 7310
AR Path="/5D6B2673/5D6FE2CB" Ref="R?"  Part="1" 
AR Path="/5D6C2755/5D6FE2CB" Ref="R512"  Part="1" 
F 0 "R512" H 3200 7470 50  0000 L CNN
F 1 "10k" V 3100 7240 50  0000 L CNN
F 2 "Resistors_SMD:R_0603" H 3100 7310 50  0001 C CNN
F 3 "" H 3100 7310 50  0001 C CNN
F 4 "0603" H 3200 7380 50  0000 L CNN "display_footprint"
F 5 "1%" H 3200 7280 50  0000 L CNN "Tolerance"
F 6 "1/10W" H 3200 7180 50  0000 L CNN "Wattage"
F 7 "RMCF0603FT10K0CT-ND" H 3400 7710 60  0001 C CNN "Digi-Key PN"
	1    3100 7310
	1    0    0    -1  
$EndComp
$Comp
L power:GND #PWR?
U 1 1
P 3100 7460
AR Path="/5D6B2673/5D6FE2D5" Ref="#PWR?"  Part="1" 
AR Path="/5D6C2755/5D6FE2D5" Ref="#PWR0512"  Part="1" 
F 0 "#PWR0512" H 3100 7210 50  0001 C CNN
F 1 "GND" H 3105 7287 50  0000 C CNN
F 2 "" H 3100 7460 50  0001 C CNN
F 3 "" H 3100 7460 50  0001 C CNN
	1    3100 7460
	1    0    0    -1  
$EndComp
$Comp
L Custom_Library:R_Custom R?
U 1 1
P 2530 7310
AR Path="/5D6B2673/5D6FE2E3" Ref="R?"  Part="1" 
AR Path="/5D6C2755/5D6FE2E3" Ref="R506"  Part="1" 
F 0 "R506" H 2630 7470 50  0000 L CNN
F 1 "10k" V 2530 7240 50  0000 L CNN
F 2 "Resistors_SMD:R_0603" H 2530 7310 50  0001 C CNN
F 3 "" H 2530 7310 50  0001 C CNN
F 4 "0603" H 2630 7380 50  0000 L CNN "display_footprint"
F 5 "1%" H 2630 7280 50  0000 L CNN "Tolerance"
F 6 "1/10W" H 2630 7180 50  0000 L CNN "Wattage"
F 7 "RMCF0603FT10K0CT-ND" H 2830 7710 60  0001 C CNN "Digi-Key PN"
	1    2530 7310
	1    0    0    -1  
$EndComp
$Comp
L power:GND #PWR?
U 1 1
P 2530 7460
AR Path="/5D6B2673/5D6FE2ED" Ref="#PWR?"  Part="1" 
AR Path="/5D6C2755/5D6FE2ED" Ref="#PWR0506"  Part="1" 
F 0 "#PWR0506" H 2530 7210 50  0001 C CNN
F 1 "GND" H 2535 7287 50  0000 C CNN
F 2 "" H 2530 7460 50  0001 C CNN
F 3 "" H 2530 7460 50  0001 C CNN
	1    2530 7460
	1    0    0    -1  
$EndComp
Wire Wire Line
	3460 6980 2530 6980
Wire Wire Line
	2530 6980 2530 7160
Wire Wire Line
	3460 7080 3100 7080
Wire Wire Line
	3100 7080 3100 7160
Wire Wire Line
	2450 6980 2530 6980
Connection ~ 2530 6980
$Comp
L Custom_Library:C_Custom C?
U 1 1
P 3970 7660
AR Path="/5D6B2673/5D6FE301" Ref="C?"  Part="1" 
AR Path="/5D784813/5D6FE301" Ref="C?"  Part="1" 
AR Path="/5D6C2755/5D6FE301" Ref="C506"  Part="1" 
F 0 "C506" H 3995 7760 50  0000 L CNN
F 1 "0.1uF" H 3995 7560 50  0000 L CNN
F 2 "Capacitors_SMD:C_0603" H 4008 7510 50  0001 C CNN
F 3 "" H 3995 7760 50  0001 C CNN
F 4 "0603" H 3820 7760 50  0000 R CNN "display_footprint"
F 5 "50V" H 3820 7660 50  0000 R CNN "Voltage"
F 6 "X7R" H 3820 7560 50  0000 R CNN "Dielectric"
F 7 "311-1344-1-ND" H 4395 8160 60  0001 C CNN "Digi-Key PN"
	1    3970 7660
	1    0    0    -1  
$EndComp
$Comp
L power:GND #PWR0536
U 1 1
P 3970 7810
F 0 "#PWR0536" H 3970 7560 50  0001 C CNN
F 1 "GND" H 3970 7660 50  0000 C CNN
F 2 "" H 3970 7810 50  0001 C CNN
F 3 "" H 3970 7810 50  0001 C CNN
	1    3970 7810
	1    0    0    -1  
$EndComp
$Comp
L power:+3.3V #PWR0535
U 1 1
P 3970 7510
F 0 "#PWR0535" H 3970 7360 50  0001 C CNN
F 1 "+3.3V" H 3970 7650 50  0000 C CNN
F 2 "" H 3970 7510 50  0001 C CNN
F 3 "" H 3970 7510 50  0001 C CNN
	1    3970 7510
	1    0    0    -1  
$EndComp
Wire Wire Line
	2450 7080 3100 7080
Connection ~ 3100 7080
Text GLabel 2450 7080 0    50   Input ~ 0
External_Clock_Select
Text GLabel 9170 4210 2    50   Output ~ 0
External_Clock_Select
$Comp
L 4xxx:4072 U507
U 1 1
P 4990 2660
F 0 "U507" H 4990 2710 50  0000 C CNN
F 1 "4072" H 4990 2610 50  0000 C CNN
F 2 "Housings_SSOP:TSSOP-14_4.4x5mm_Pitch0.65mm" H 4990 2660 50  0001 C CNN
F 3 "http://www.intersil.com/content/dam/Intersil/documents/cd40/cd4071bms-72bms-75bms.pdf" H 4990 2660 50  0001 C CNN
F 4 "296-32907-5-ND" H 4990 2660 50  0001 C CNN "Digi-Key PN"
	1    4990 2660
	1    0    0    -1  
$EndComp
Wire Wire Line
	4690 2510 4630 2510
Wire Wire Line
	4630 2510 4630 780 
Wire Wire Line
	4630 780  4010 780 
Wire Wire Line
	4690 2610 4510 2610
Wire Wire Line
	4510 2610 4510 2030
Wire Wire Line
	4510 2030 4010 2030
Wire Wire Line
	4690 2710 4510 2710
Wire Wire Line
	4510 2710 4510 3280
Wire Wire Line
	4510 3280 4010 3280
Wire Wire Line
	4690 2810 4630 2810
Wire Wire Line
	4630 2810 4630 4530
Wire Wire Line
	4630 4530 4010 4530
$Comp
L 4xxx:4072 U507
U 2 1
P 6050 2810
F 0 "U507" H 6050 2860 50  0000 C CNN
F 1 "4072" H 6050 2760 50  0000 C CNN
F 2 "Housings_SSOP:TSSOP-14_4.4x5mm_Pitch0.65mm" H 6050 2810 50  0001 C CNN
F 3 "http://www.intersil.com/content/dam/Intersil/documents/cd40/cd4071bms-72bms-75bms.pdf" H 6050 2810 50  0001 C CNN
F 4 "296-32907-5-ND" H 6050 2810 50  0001 C CNN "Digi-Key PN"
	2    6050 2810
	1    0    0    -1  
$EndComp
Wire Wire Line
	5750 2660 5290 2660
Wire Wire Line
	5750 2760 5340 2760
Wire Wire Line
	5340 2760 5340 5780
Wire Wire Line
	5340 5780 4010 5780
Wire Wire Line
	5750 2860 5480 2860
Wire Wire Line
	5480 2860 5480 7030
Wire Wire Line
	5480 7030 4010 7030
$Comp
L power:GND #PWR0539
U 1 1
P 5670 3040
F 0 "#PWR0539" H 5670 2790 50  0001 C CNN
F 1 "GND" H 5670 2890 50  0000 C CNN
F 2 "" H 5670 3040 50  0001 C CNN
F 3 "" H 5670 3040 50  0001 C CNN
	1    5670 3040
	1    0    0    -1  
$EndComp
Wire Wire Line
	5750 2960 5670 2960
Wire Wire Line
	5670 2960 5670 3040
$Comp
L 4xxx:4072 U507
U 3 1
P 5430 1680
F 0 "U507" H 5430 1730 50  0000 C CNN
F 1 "4072" H 5430 1630 50  0000 C CNN
F 2 "Housings_SSOP:TSSOP-14_4.4x5mm_Pitch0.65mm" H 5430 1680 50  0001 C CNN
F 3 "http://www.intersil.com/content/dam/Intersil/documents/cd40/cd4071bms-72bms-75bms.pdf" H 5430 1680 50  0001 C CNN
F 4 "296-32907-5-ND" H 5430 1680 50  0001 C CNN "Digi-Key PN"
	3    5430 1680
	1    0    0    -1  
$EndComp
$Comp
L power:GND #PWR0538
U 1 1
P 5430 2180
F 0 "#PWR0538" H 5430 1930 50  0001 C CNN
F 1 "GND" H 5430 2030 50  0000 C CNN
F 2 "" H 5430 2180 50  0001 C CNN
F 3 "" H 5430 2180 50  0001 C CNN
	1    5430 2180
	1    0    0    -1  
$EndComp
$Comp
L power:+3.3V #PWR0537
U 1 1
P 5430 1180
F 0 "#PWR0537" H 5430 1030 50  0001 C CNN
F 1 "+3.3V" H 5430 1320 50  0000 C CNN
F 2 "" H 5430 1180 50  0001 C CNN
F 3 "" H 5430 1180 50  0001 C CNN
	1    5430 1180
	1    0    0    -1  
$EndComp
$Comp
L Custom_Library:C_Custom C?
U 1 1
P 6080 1630
AR Path="/5D6B2673/5D72A96D" Ref="C?"  Part="1" 
AR Path="/5D784813/5D72A96D" Ref="C?"  Part="1" 
AR Path="/5D6C2755/5D72A96D" Ref="C507"  Part="1" 
F 0 "C507" H 6105 1730 50  0000 L CNN
F 1 "0.1uF" H 6105 1530 50  0000 L CNN
F 2 "Capacitors_SMD:C_0603" H 6118 1480 50  0001 C CNN
F 3 "" H 6105 1730 50  0001 C CNN
F 4 "0603" H 5930 1730 50  0000 R CNN "display_footprint"
F 5 "50V" H 5930 1630 50  0000 R CNN "Voltage"
F 6 "X7R" H 5930 1530 50  0000 R CNN "Dielectric"
F 7 "311-1344-1-ND" H 6505 2130 60  0001 C CNN "Digi-Key PN"
	1    6080 1630
	1    0    0    -1  
$EndComp
$Comp
L power:GND #PWR0541
U 1 1
P 6080 1780
F 0 "#PWR0541" H 6080 1530 50  0001 C CNN
F 1 "GND" H 6080 1630 50  0000 C CNN
F 2 "" H 6080 1780 50  0001 C CNN
F 3 "" H 6080 1780 50  0001 C CNN
	1    6080 1780
	1    0    0    -1  
$EndComp
$Comp
L power:+3.3V #PWR0540
U 1 1
P 6080 1480
F 0 "#PWR0540" H 6080 1330 50  0001 C CNN
F 1 "+3.3V" H 6080 1620 50  0000 C CNN
F 2 "" H 6080 1480 50  0001 C CNN
F 3 "" H 6080 1480 50  0001 C CNN
	1    6080 1480
	1    0    0    -1  
$EndComp
Text GLabel 6350 2810 2    50   Output ~ 0
Stage01_Clock_In
Wire Wire Line
	9170 4810 10000 4810
Wire Wire Line
	10000 4810 10000 6190
Wire Wire Line
	10000 6190 7640 6190
Wire Wire Line
	7640 6190 7640 4410
Wire Wire Line
	7640 4410 7830 4410
Connection ~ 7830 4410
NoConn ~ 9170 4910
NoConn ~ 9170 5010
$EndSCHEMATC
